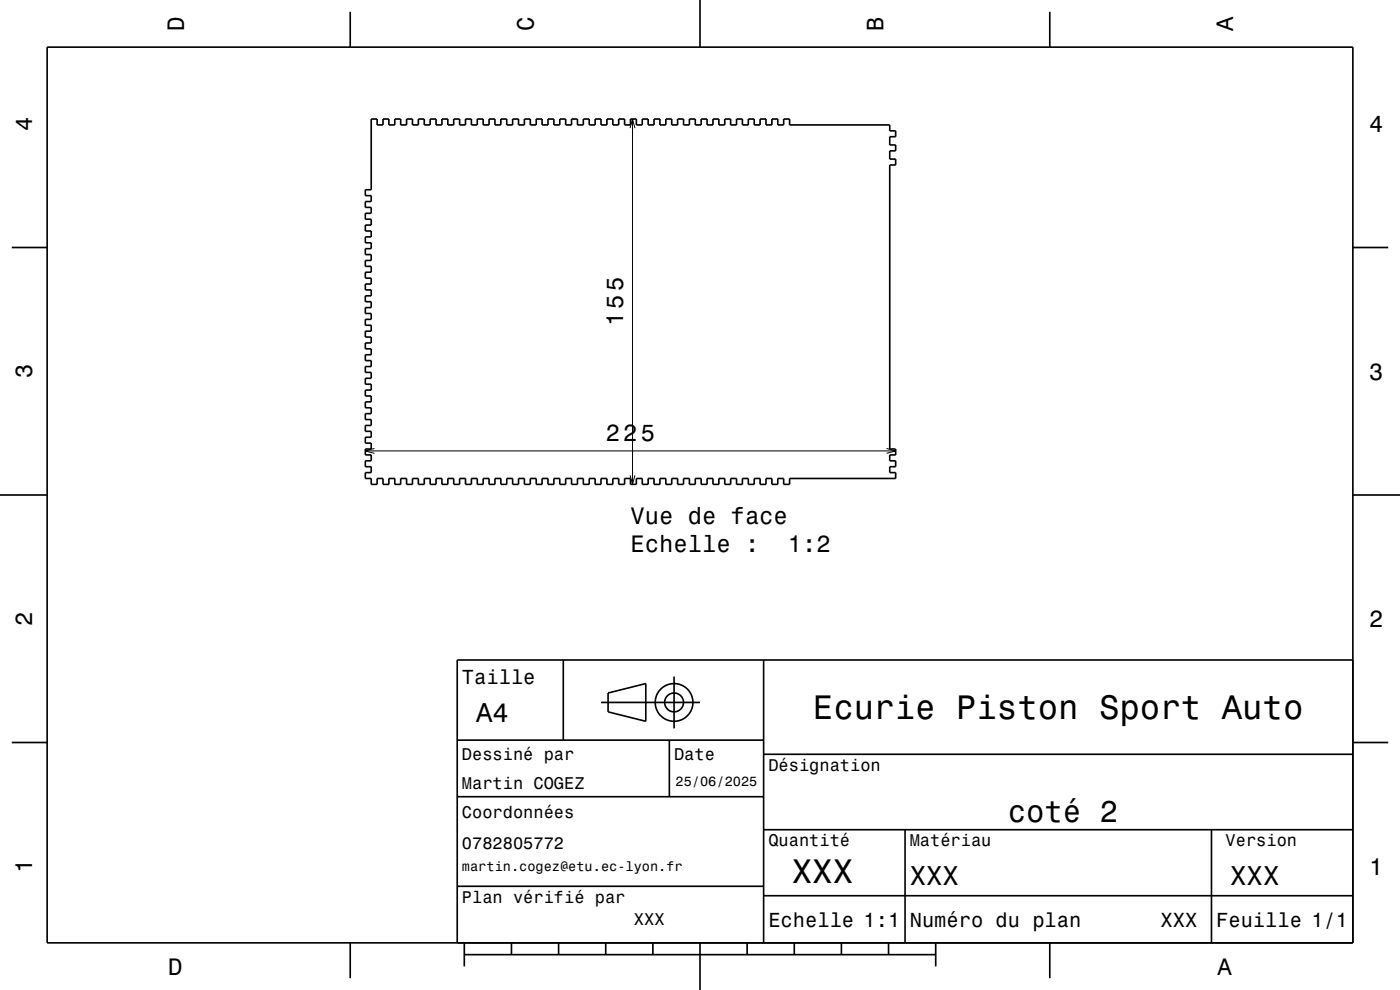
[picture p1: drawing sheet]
<svg xmlns="http://www.w3.org/2000/svg" width="297mm" height="210mm" viewBox="0 0 297 210" stroke-linecap="round" stroke-linejoin="round" font-family="sans-serif">
<g fill="none" stroke="#000" stroke-width=".35">
<path d="M10 10h277v190h-277zM74.3 2.5v7.5M148.5 0v10M222.7 2.5v7.5M78.8 25.2h1.2v1.3h1.3v-1.3h1.2v1.3h1.3v-1.3h1.2v1.3h1.3v-1.3h1.2v1.3h1.3v-1.3h1.2v1.3h1.3v-1.3h1.2v1.3h1.3v-1.3h1.2v1.3h1.3v-1.3h1.2v1.3h1.3v-1.3h1.2v1.3h1.3v-1.3h1.2v1.3h1.3v-1.3h1.2v1.3h1.3v-1.3h1.2v1.3h1.3v-1.3h1.2v1.3h1.3v-1.3h1.2v1.3h1.3v-1.3h1.2v1.3h1.3v-1.3h1.2v1.3h1.3v-1.3h1.2v1.3h1.2v-1.3h1.3v1.3h1.3v-1.3h1.2v1.3h1.3v-1.3h1.2v1.3h1.2v-1.3h1.3v1.3h1.3v-1.3h1.2v1.3h1.3v-1.3h1.2v1.3h1.2v-1.3h1.3v1.3h1.3v-1.3h1.2v1.3h1.3v-1.3h1.2v1.3h1.2v-1.3h1.3v1.3h1.3v-1.3h1.2v1.3h1.3v-1.3h1.2v1.3h1.2v-1.3h1.3v1.3h1.3v-1.3h1.2v1.3h1.3v-1.3h1.2v1.3h1.2v-1.3h1.3v1.3h1.3v-1.3h1.2v1.3h1.3v-1.3h1.2v1.3h1.3v-1.3h1.2v1.3h21.3v1.2h1.2v1.3h-1.2v1.7h1.2v1.3h-1.2v1.7h1.2v1.3h-1.2v60.2h1.2v1.3h-1.2v1.2h1.2v1.3h-1.2v1.2h1.2v1.3h-22.5v1.2h-1.2v-1.2h-1.3v1.2h-1.2v-1.2h-1.3v1.2h-1.2v-1.2h-1.3v1.2h-1.3v-1.2h-1.2v1.2h-1.2v-1.2h-1.3v1.2h-1.2v-1.2h-1.3v1.2h-1.3v-1.2h-1.2v1.2h-1.2v-1.2h-1.3v1.2h-1.2v-1.2h-1.3v1.2h-1.3v-1.2h-1.2v1.2h-1.2v-1.2h-1.3v1.2h-1.2v-1.2h-1.3v1.2h-1.3v-1.2h-1.2v1.2h-1.2v-1.2h-1.3v1.2h-1.2v-1.2h-1.3v1.2h-1.3v-1.2h-1.2v1.2h-1.2v-1.2h-1.3v1.2h-1.2v-1.2h-1.3v1.2h-1.3v-1.2h-1.2v1.2h-1.2v-1.2h-1.3v1.2h-1.2v-1.2h-1.3v1.2h-1.2v-1.2h-1.3v1.2h-1.2v-1.2h-1.3v1.2h-1.2v-1.2h-1.3v1.2h-1.2v-1.2h-1.3v1.2h-1.2v-1.2h-1.3v1.2h-1.2v-1.2h-1.3v1.2h-1.2v-1.2h-1.3v1.2h-1.2v-1.2h-1.3v1.2h-1.2v-1.2h-1.3v1.2h-1.2v-1.2h-1.3v1.2h-1.2v-1.2h-1.3v1.2h-1.2v-1.2h-1.3v1.2h-1.2v-1.2h-1.3v1.2h-1.2v-1.2h-1.3v1.2h-1.2v-1.2h-1.3v-1.3h1.3v-1.2h-1.3v-1.3h1.3v-1.2h-1.3v-1.3h1.3v-1.2h-1.3v-1.3h1.3v-1.2h-1.3v-1.3h1.3v-1.2h-1.3v-1.3h1.3v-1.2h-1.3v-1.3h1.3v-1.2h-1.3v-1.3h1.3v-1.2h-1.3v-1.3h1.3v-1.2h-1.3v-1.3h1.3v-1.2h-1.3v-1.3h1.3v-1.2h-1.3v-1.3h1.3v-1.2h-1.3v-1.3h1.3v-1.2h-1.3v-1.3h1.3v-1.2h-1.3v-1.3h1.3v-1.2h-1.3v-1.3h1.3v-1.2h-1.3v-1.3h1.3v-1.2h-1.3v-1.3h1.3v-1.2h-1.3v-1.3h1.3v-1.2h-1.3v-1.3h1.3v-1.2h-1.3v-1.3h1.3v-1.2h-1.3v-1.3h1.3v-1.2h-1.3v-1.3h1.3v-1.2h-1.3v-1.3h1.3v-1.2h-1.3v-1.3h1.3zM2.5 52.5h7.5M287 52.5h7.5M0 105h10M287 105h10M119.5 140v17M162 140v60M287 140h-190v60"/>
<path d="M2.5 157.5h7.5M97 157h65M127.5 149h21M129 147l8-2v8l-8-2zM142 157v12M143 143.5v11M287 157.5h7.5M97 169h65M162 176h125M162 160h125M192 176v24M257 176v24"/>
<path d="M97 188h65M162 190h125M74.3 200v7.5M98.5 202.5h100M98.5 200v5M108.5 200v2.5M118.5 200v2.5M128.5 200v2.5M138.5 200v2.5M148.5 200v10M158.5 200v2.5M168.5 200v2.5"/>
<path d="M178.5 200v2.5M188.5 200v2.5M198.5 200v5M222.7 200v7.5"/>
<circle cx="143" cy="149" r="2"/>
<circle cx="143" cy="149" r="4"/>
</g>
<path d="M133.7 27.2l.5-2 .5 2M134.2 25.2v77.5M77.5 95.6h112.5M79.4 95.1l-1.9 .5 1.9 .6M188.1 95.1l1.9 .5-1.9 .6M133.7 100.8l.5 1.9 .5-1.9" fill="none" stroke="#000" stroke-width=".21"/>
<g font-size="7.2">
<text x="172.5" y="152.6">Ecurie Piston Sport Auto</text>
<text x="168" y="187.3">XXX</text>
</g>
<text font-size="6.5" x="213.8" y="174.5">coté 2</text>
<g font-size="5.8">
<text x="101" y="153.1">A4</text>
<text x="193" y="187.6">XXX</text>
<text x="261" y="187.6">XXX</text>
</g>
<g font-size="5">
<text x="39" y="6.5" transform="rotate(-90 39 6.5)">D</text>
<text x="113.2" y="6.5" transform="rotate(-90 113.2 6.5)">C</text>
<text x="187.4" y="6.5" transform="rotate(-90 187.4 6.5)">B</text>
<text x="261.6" y="6.5" transform="rotate(-90 261.6 6.5)">A</text>
<text x="6.8" y="27.8" transform="rotate(-90 6.8 27.8)">4</text>
<text x="290.5" y="28.1">4</text>
<text x="132.2" y="69.3" transform="rotate(-90 132.2 69.3)">155</text>
<text x="6.8" y="80.3" transform="rotate(-90 6.8 80.3)">3</text>
<text x="290.5" y="80.6">3</text>
<text x="128.5" y="93.6">225</text>
<text x="133.8" y="111.1">Vue de face</text>
<text x="133.8" y="117.2">Echelle :</text>
<text x="167.1" y="117.2">1:2</text>
<text x="6.8" y="132.8" transform="rotate(-90 6.8 132.8)">2</text>
<text x="290.5" y="133.1">2</text>
<text x="6.8" y="185.3" transform="rotate(-90 6.8 185.3)">1</text>
<text x="290.5" y="185.6">1</text>
<text x="35.7" y="206.8">D</text>
<text x="258.3" y="206.8">A</text>
</g>
<g font-size="4.3">
<text x="98" y="145.2">Taille</text>
<text x="163" y="196.6">Echelle 1:1</text>
<text x="193" y="196.6">Numéro du plan</text>
<text x="246.2" y="196.6">XXX</text>
<text x="258" y="196.6">Feuille 1/1</text>
</g>
<g font-size="3.6">
<text x="98" y="161.3">Dessiné par</text>
<text x="143" y="161.3">Date</text>
<text x="98" y="167.5">Martin COGEZ</text>
<text x="163" y="163.5">Désignation</text>
<text x="98" y="173.5">Coordonnées</text>
<text x="163" y="179.5">Quantité</text>
<text x="193" y="179.5">Matériau</text>
<text x="260" y="179.5">Version</text>
<text x="98" y="180.2">0782805772</text>
<text x="98" y="191.5">Plan vérifié par</text>
<text x="134.5" y="196.3">XXX</text>
</g>
<g font-size="2.9">
<text x="143.3" y="166.8">25/06/2025</text>
<text x="98" y="184.8">martin.cogez@etu.ec-lyon.fr</text>
</g>
</svg>
